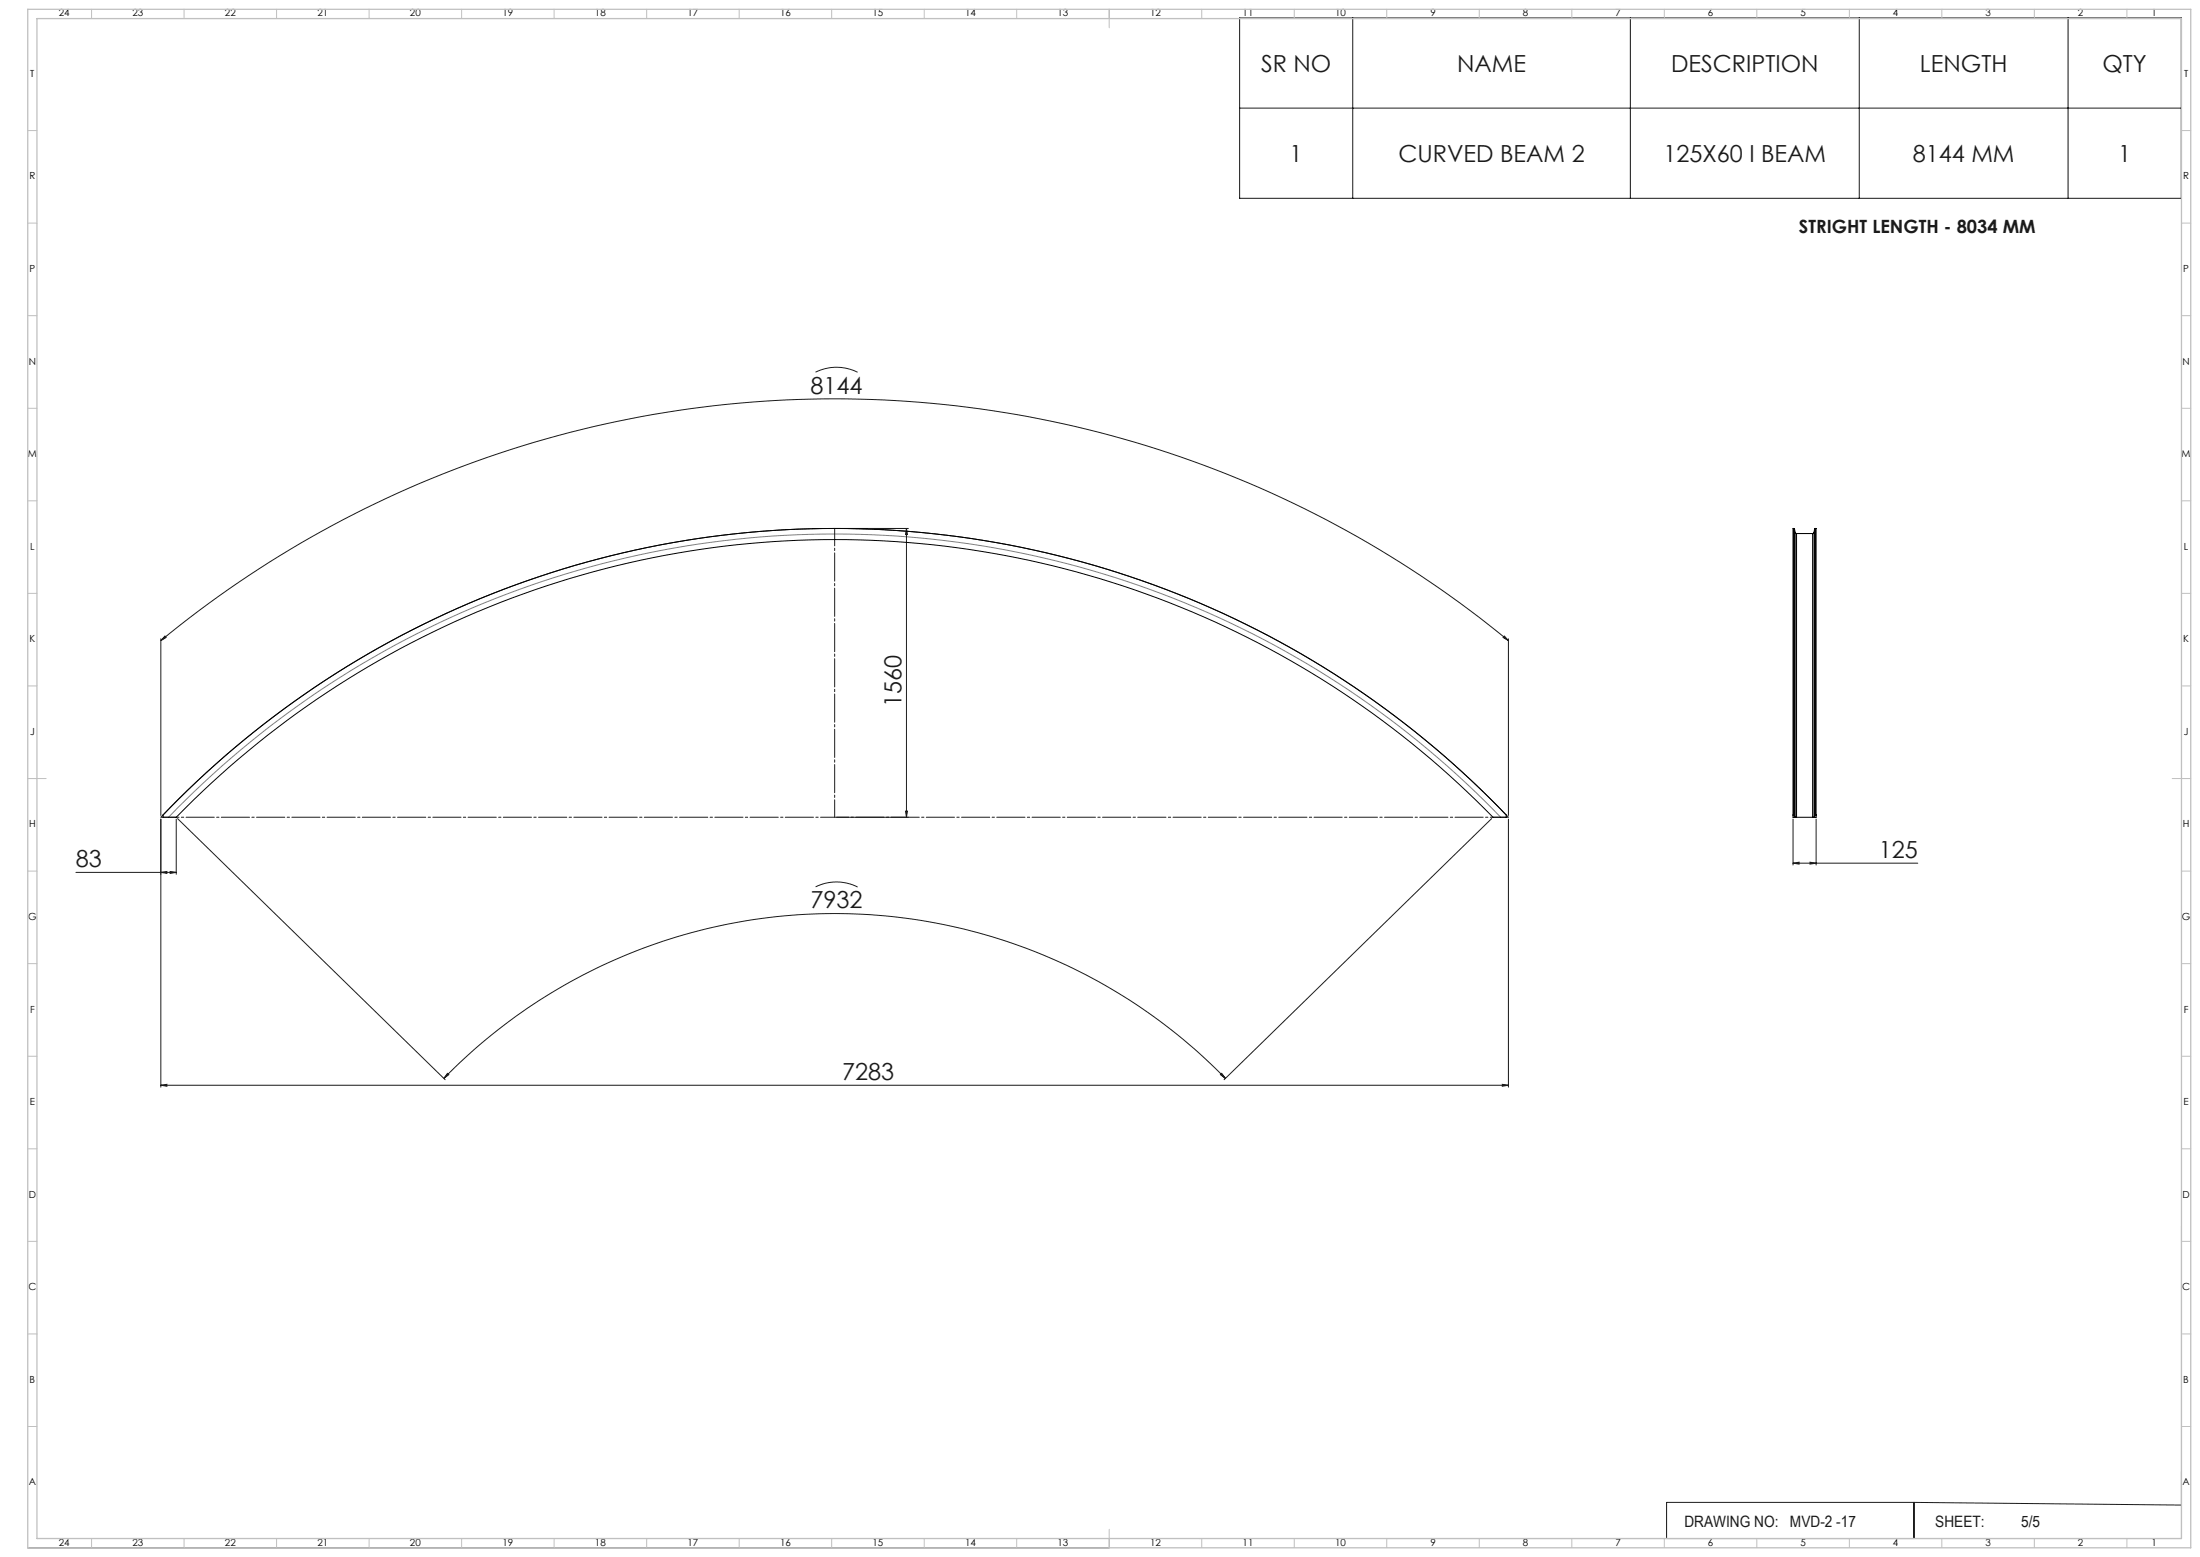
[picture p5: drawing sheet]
<svg xmlns="http://www.w3.org/2000/svg" width="1189mm" height="841mm" viewBox="0 0 1189 841" stroke-linecap="round" stroke-linejoin="round" font-family="sans-serif">
<g fill="none" stroke="#191924" stroke-width=".54">
<path d="M670 10h509v97h-509zM731 10v97M881 10v97M1005 10v97M1118 10v97M670 58h509M441 201a26 26 0 0 1 22 0M452 285h39M490 285v4h-1zM490 285v156M87 345v95M87 346a573 573 0 0 1 728 0"/>
<path d="M89 344h1l-3 2zM813 344l2 2-3-2zM815 345v95M489 438h1v3zM87 441a503 503 0 0 1 728 0M87 442v145M95 442v30M96 442l145 141M452 441h39M806 442l-144 141M815 442v145M969 442v25"/>
<path d="M982 442v25M41 471h54M87 471h3v1zM92 471h3l-3 1zM441 479a26 26 0 0 1 23 0M969 466h3v1zM969 466h67M978 466h4l-4 1zM242 580h1l-3 2zM87 586h3v1zM87 586h728M240 582a295 295 0 0 1 422 0"/>
<path d="M660 580l2 2zM812 586h3l-3 1zM1179 662v169h-430M1034 812h-133v19M1034 812v19M1034 812l145 1M15 836h584M20 831h579M648 831h1"/>
</g>
<path d="M91 441a500 500 0 0 1 720 0" fill="none" stroke="#808080" stroke-width=".54"/>
<path d="M87 441h728" fill="none" stroke="#191924" stroke-width=".54" stroke-dasharray="15.2 1.3 1.3 1.3" stroke-dashoffset="5.4"/>
<path d="M451 441v-156" fill="none" stroke="#191924" stroke-width=".54" stroke-dasharray="15.2 1.3 1.3 1.3" stroke-dashoffset="5.8"/>
<g fill="none" stroke="#c0c0c0" stroke-width=".54">
<path d="M49 5v5M99 5v5M149 5v5M199 5v5M249 5v5M299 5v5M349 5v5M399 5v5M449 5v5M499 5v5M549 5v5M599 5v10"/>
<path d="M649 5v5M699 5v5M749 5v5M799 5v5M849 5v5M899 5v5M949 5v5M999 5v5M1049 5v5M1099 5v5M1149 5v5M15 71h5"/>
<path d="M1179 71h5M15 121h5M1179 121h5M15 171h5M1179 171h5M15 221h5M1179 221h5M15 271h5M1179 271h5M15 321h5M1179 321h5M15 371h5"/>
<path d="M1179 371h5M15 421h10M1174 421h10M15 471h5M1179 471h5M15 521h5M1179 521h5M15 571h5M1179 571h5M15 621h5M1179 621h5M15 671h5"/>
<path d="M1179 671h5M15 721h5M1179 721h5M15 771h5M1179 771h5M49 831v5M99 831v5M149 831v5M199 831v5M249 831v5M299 831v5M349 831v5"/>
<path d="M399 831v5M449 831v5M499 831v5M549 831v5M599 826v10M649 831v5M699 831v5M749 831v5M799 831v5M849 831v5M899 831v5M949 831v5"/>
<path d="M999 831v5M1049 831v5M1099 831v5M1149 831v5"/>
</g>
<path d="M15 5h1169v831h-1169zM20 10h1159v821h-1159z" fill="none" stroke="#c0c0c0" stroke-width=".7"/>
<g fill="#191924">
<path d="M813 344l2 2-3-2zM89 344h1l-3 2z"/>
<path d="M92 471h3l-3 1zM87 471h3v1z"/>
<path d="M87 586h3v1zM812 586h3l-3 1z"/>
<path d="M489 438h1v3zM490 285v4h-1z"/>
<path d="M660 580l2 2zM242 580h1l-3 2z"/>
<path d="M969 466h3v1zM978 466h4l-4 1z"/>
</g>
<g fill="none" stroke="#000" stroke-width=".54">
<path d="M969 285l1 1M969 285v155M970 286v155M970 286v2M970 288h1M970 288v153M971 288v153M971 288h9M980 288v153M980 288h.1M981 286v155M981 286l-1 2"/>
<path d="M981 285v1M981 285h1v155M981 285v155M98 431a503 503 0 0 1 716 9v1h-7a497 497 0 0 0-712 0h-7v-1zM969 440v1h1M969 440h.1M969 440l1 1M970 441h.1M970 441h1M971 441h9M980 441h.1M981 441h.1"/>
<path d="M981 440v1M981 440h1M982 440v1h-2"/>
</g>
<g font-size="12.7" fill="#191924">
<text x="682" y="39">SR NO</text>
<text x="787" y="39">NAME</text>
<text x="903" y="39">DESCRIPTION</text>
<text x="1038" y="39">LENGTH</text>
<text x="1136" y="39">QTY</text>
<text x="697" y="87">1</text>
<text x="756" y="87">CURVED BEAM 2</text>
<text x="899" y="87">125X60 I BEAM</text>
<text x="1034" y="87">8144 MM</text>
<text x="1145" y="87">1</text>
<text x="438" y="213">8144</text>
<text x="487" y="382" transform="rotate(-90 487 382)">1560</text>
<text x="1015" y="463">125</text>
<text x="41" y="468">83</text>
<text x="438" y="491">7932</text>
<text x="455" y="583">7283</text>
</g>
<text font-size="9.9" fill="#191924" x="972" y="126">STRIGHT LENGTH - 8034 MM</text>
<g font-size="8.5" fill="#191924">
<text x="910" y="825">DRAWING NO:</text>
<text x="967" y="825">MVD-2 -17</text>
<text x="1046" y="825">SHEET:</text>
<text x="1092" y="825">5/5</text>
</g>
<g font-size="5.3">
<text x="32" y="9">24</text>
<text x="72" y="9">23</text>
<text x="122" y="9">22</text>
<text x="172" y="9">21</text>
<text x="222" y="9">20</text>
<text x="272" y="9">19</text>
<text x="322" y="9">18</text>
<text x="372" y="9">17</text>
<text x="422" y="9">16</text>
<text x="472" y="9">15</text>
<text x="522" y="9">14</text>
<text x="572" y="9">13</text>
<text x="622" y="9">12</text>
<text x="672" y="9">11</text>
<text x="722" y="9">10</text>
<text x="773" y="9">9</text>
<text x="823" y="9">8</text>
<text x="873" y="9">7</text>
<text x="923" y="9">6</text>
<text x="973" y="9">5</text>
<text x="1023" y="9">4</text>
<text x="1073" y="9">3</text>
<text x="1123" y="9">2</text>
<text x="1163" y="9">1</text>
<text x="16" y="42">T</text>
<text x="1180" y="42">T</text>
<text x="16" y="97">R</text>
<text x="1180" y="97">R</text>
<text x="16" y="147">P</text>
<text x="1180" y="147">P</text>
<text x="16" y="197">N</text>
<text x="1180" y="197">N</text>
<text x="15" y="247">M</text>
<text x="1179" y="247">M</text>
<text x="16" y="297">L</text>
<text x="1180" y="297">L</text>
<text x="16" y="347">K</text>
<text x="1180" y="347">K</text>
<text x="16" y="397">J</text>
<text x="1180" y="397">J</text>
<text x="16" y="447">H</text>
<text x="1180" y="447">H</text>
<text x="15" y="497">G</text>
<text x="1179" y="497">G</text>
<text x="16" y="547">F</text>
<text x="1180" y="547">F</text>
<text x="16" y="597">E</text>
<text x="1180" y="597">E</text>
<text x="16" y="647">D</text>
<text x="1180" y="647">D</text>
<text x="15" y="697">C</text>
<text x="1179" y="697">C</text>
<text x="16" y="747">B</text>
<text x="1180" y="747">B</text>
<text x="16" y="802">A</text>
<text x="1180" y="802">A</text>
<text x="32" y="835">24</text>
<text x="72" y="835">23</text>
<text x="122" y="835">22</text>
<text x="172" y="835">21</text>
<text x="222" y="835">20</text>
<text x="272" y="835">19</text>
<text x="322" y="835">18</text>
<text x="372" y="835">17</text>
<text x="422" y="835">16</text>
<text x="472" y="835">15</text>
<text x="522" y="835">14</text>
<text x="572" y="835">13</text>
<text x="622" y="835">12</text>
<text x="672" y="835">11</text>
<text x="722" y="835">10</text>
<text x="773" y="835">9</text>
<text x="823" y="835">8</text>
<text x="873" y="835">7</text>
<text x="923" y="835">6</text>
<text x="973" y="835">5</text>
<text x="1023" y="835">4</text>
<text x="1073" y="835">3</text>
<text x="1123" y="835">2</text>
<text x="1163" y="835">1</text>
</g>
</svg>
